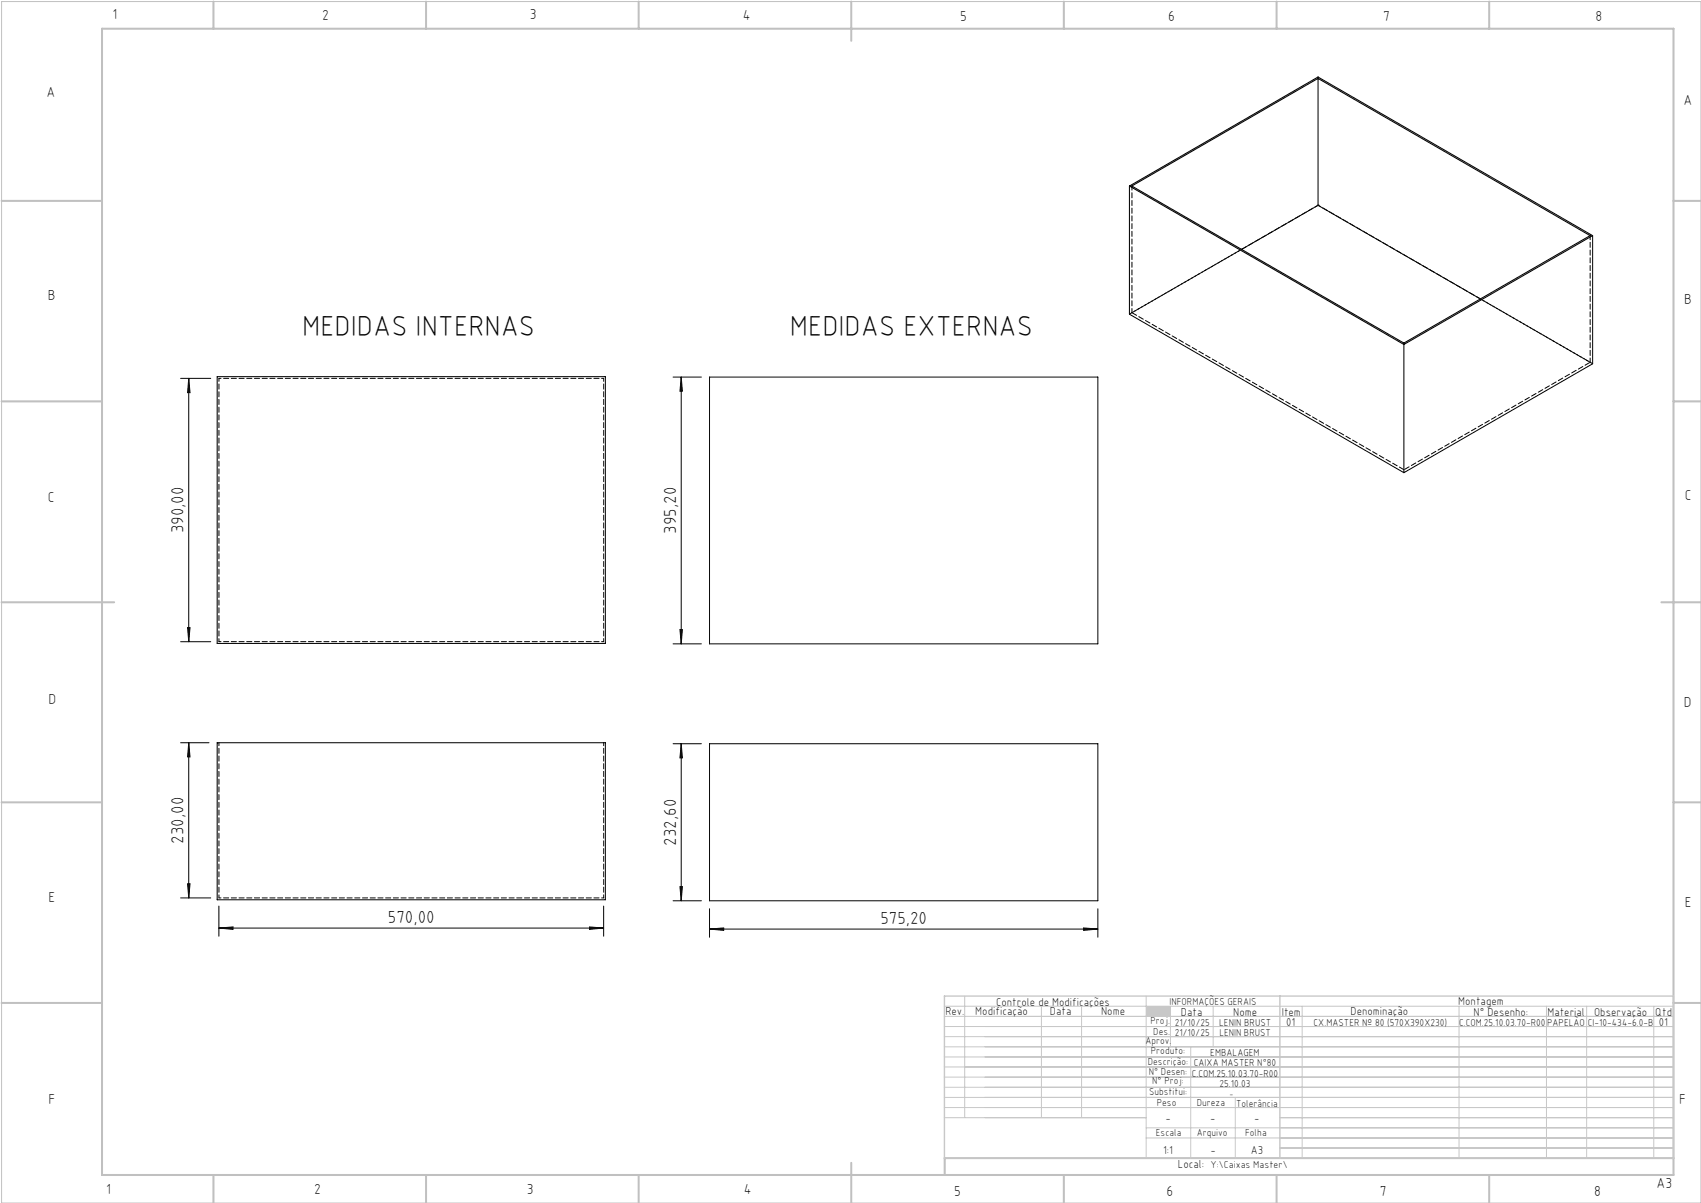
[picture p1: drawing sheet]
<svg xmlns="http://www.w3.org/2000/svg" width="420mm" height="297mm" viewBox="0 0 420 297" stroke-linecap="round" stroke-linejoin="round" font-family="sans-serif">
<path d="M.4 .4h419.6v296.6h-419.6z" fill="none" stroke="#c0c0c0" stroke-width=".25"/>
<g fill="none" stroke="#c0c0c0" stroke-width=".5">
<path d="M25.2 7.1h388v283h-388zM52.7 .4v6.7M105.2 .4v6.7M157.7 .4v6.7M210.2 .4v9.7M262.7 .4v6.7M315.2 .4v6.7M367.7 .4v6.7M.4 49.6h24.8M413.2 49.6h6.8M.4 99.1h24.8M413.2 99.1h6.8"/>
<path d="M.4 148.7h27.8M410.2 148.7h9.8M.4 198.1h24.8M413.2 198.1h6.8M.4 247.6h24.8M413.2 247.6h6.8M52.7 290.1v6.9M105.2 290.1v6.9M157.7 290.1v6.9M210.2 287.1v9.9M262.7 290.1v6.9M315.2 290.1v6.9"/>
<path d="M367.7 290.1v6.9M413.2 285.9h-179.9v4.2"/>
</g>
<g fill="none" stroke="#c3c8d2" stroke-width=".25">
<path d="M233.2 250.9h180M233.2 248.4h180M233.2 253.4h180M233.2 255.9h180M233.2 258.4h180M238.2 245.9v30M257.1 248.4v27.5M267.1 248.4v27.5M283 245.9v40M289 248.4v10M294 258.4v27.5M299.5 248.4v10"/>
<path d="M321.5 248.4v37.5M360.3 248.4v37.5M381.8 248.4v37.5M391.8 248.4v37.5M408.3 248.4v37.5M233.2 260.9h180M233.2 263.4h180M233.2 265.9h180M233.2 268.4h180M233.2 270.9h180M233.2 273.4h180M233.2 275.9h49.8"/>
<path d="M283 278.4h130.2M305 270.9v15M316 275.9h97.2M283 280.9h130.2M316 283.4h97.2"/>
</g>
<path d="M233.2 245.9h180v40h-180zM316 245.9v40" fill="none" stroke="#c3c8d2" stroke-width=".35"/>
<path d="M283 248.4h6v2.5h-6z" fill-rule="evenodd" fill="#c3c8d2"/>
<g fill="none" stroke="#000" stroke-width=".25">
<path d="M325.4 19.4v31.3M278.9 45.9v31.7l67.7 39.1M278.9 45.9l67.7 39.2M278.9 45.9l46.5-26.9 67.8 39.2M279.5 45.9l45.9-26.5 67.2 38.8-46 26.5zM325.4 50.7l40.1 23.1M325.4 50.7l-18.8 10.9M393.2 58.2l-46.6 26.9M393.2 58.2v31.6l-46.6 26.9M44.6 93.4h7.4M46.6 93.4v65M46.6 93.4l.3 3.5h-.6z"/>
<path d="M53.6 93h95.9v65.9h-95.9zM166.2 93.1h7M168.2 93.1v65.9M168.2 93.1l.3 3.5h-.6zM175.2 93.1h95.9v65.9h-95.9zM346.6 85.1v31.6M44.6 158.4h7.4M46.3 154.9h.6l-.3 3.5zM166.2 159h7M167.9 155.4h.6l-.3 3.6zM44.6 183.4h7M46.6 183.4v38.3"/>
<path d="M46.6 183.4l.3 3.5h-.6zM53.6 183.4h95.9v38.7h-95.9zM166.2 183.6h7M168.2 183.6v38.8M168.2 183.6l.3 3.5h-.6zM175.2 183.6h95.9v38.8h-95.9zM46.3 218.2h.6l-.3 3.5zM167.9 218.9h.6l-.3 3.5zM44.6 221.7h7.4M54 229.1l3.5-.3v.6zM54 223.7v7.4M54 229.1h95"/>
<path d="M145.6 228.8l3.4 .3-3.4 .3zM149 223.7v7.4M166.2 222.4h7M175.2 229.4l3.5-.3v.6zM175.2 224.4v7M175.2 229.4h95.9M267.5 229.1l3.6 .3-3.6 .3zM271.1 224.4v7"/>
</g>
<g fill="#000">
<path d="M46.3 154.9h.6l-.3 3.5zM46.6 93.4l.3 3.5h-.6zM167.9 155.4h.6l-.3 3.6zM168.2 93.1l.3 3.5h-.6z"/>
<path d="M46.6 183.4l.3 3.5h-.6zM46.3 218.2h.6l-.3 3.5zM168.2 183.6l.3 3.5h-.6zM167.9 218.9h.6l-.3 3.5z"/>
<path d="M54 229.1l3.5-.3v.6zM145.6 228.8l3.4 .3-3.4 .3zM175.2 229.4l3.5-.3v.6zM267.5 229.1l3.6 .3-3.6 .3z"/>
</g>
<path d="M149.1 93.4v65M54.1 158.4v-65M54.1 183.3v38.4M149.1 183.3v38.4" fill="none" stroke="#000" stroke-width=".25" stroke-dasharray="1.3 .6" stroke-dashoffset=".5"/>
<path d="M54.1 93.4h95M149.1 158.4h-95M54.1 221.7h95" fill="none" stroke="#000" stroke-width=".25" stroke-dasharray="1.3 .6" stroke-dashoffset=".8"/>
<path d="M325.5 19v.4M325.5 50.7h.1M279.5 77.2l67.2 38.8M346.7 84.7v.3" fill="none" stroke="#000" stroke-width=".25" stroke-dasharray="1.3 .6"/>
<path d="M279.5 45.9v31.3M392.6 58.1v31.3M306.6 61.5l-27.1 15.7M392.6 89.4l-27.1-15.6" fill="none" stroke="#000" stroke-width=".25" stroke-dasharray="1.3 .6" stroke-dashoffset=".2"/>
<path d="M346.7 116l45.9-26.6" fill="none" stroke="#000" stroke-width=".25" stroke-dasharray="1.3 .6" stroke-dashoffset="-.2"/>
<path d="M393.2 89.8l-67.7-39.1" fill="none" stroke="#000" stroke-width=".25" stroke-dasharray="1.3 .6" stroke-dashoffset=".6"/>
<path d="M325.5 50.7l-46.6 26.8" fill="none" stroke="#000" stroke-width=".25" stroke-dasharray="1.3 .6" stroke-dashoffset=".4"/>
<g font-size="7.1">
<text x="74.6" y="82.9">MEDIDAS INTERNAS</text>
<text x="195" y="82.9">MEDIDAS EXTERNAS</text>
</g>
<g font-size="4.3">
<text x="45.3" y="131.7" transform="rotate(-90 45.3 131.7)">390,00</text>
<text x="166.9" y="131.8" transform="rotate(-90 166.9 131.8)">395,20</text>
<text x="45.3" y="208.3" transform="rotate(-90 45.3 208.3)">230,00</text>
<text x="166.9" y="208.8" transform="rotate(-90 166.9 208.8)">232,60</text>
<text x="95.8" y="227.8">570,00</text>
<text x="217.4" y="228.1">575,20</text>
</g>
<g font-size="3.6">
<text x="27.8" y="4.8">1</text>
<text x="79.5" y="4.9">2</text>
<text x="130.8" y="4.8">3</text>
<text x="183.4" y="4.9">4</text>
<text x="237.1" y="5.1">5</text>
<text x="288.4" y="5.2">6</text>
<text x="341.5" y="5.1">7</text>
<text x="394" y="5.2">8</text>
<text x="11.5" y="24">A</text>
<text x="415.7" y="25.8">A</text>
<text x="11.8" y="74.1">B</text>
<text x="415.8" y="75.1">B</text>
<text x="11.8" y="124">C</text>
<text x="416" y="123.5">C</text>
<text x="12" y="173.7">D</text>
<text x="415.8" y="174.7">D</text>
<text x="12" y="222.6">E</text>
<text x="416" y="223.9">E</text>
<text x="12" y="272.6">F</text>
<text x="414.6" y="272.6">F</text>
<text x="409" y="293.3">A3</text>
<text x="26.2" y="294.8">1</text>
<text x="77.6" y="294.8">2</text>
<text x="130.1" y="294.8">3</text>
<text x="183.7" y="294.7">4</text>
<text x="235.6" y="295.2">5</text>
<text x="288" y="295.2">6</text>
<text x="340.7" y="295.2">7</text>
<text x="393.6" y="295.2">8</text>
</g>
<g font-size="2.9">
<text x="240.8" y="250.6">Modificação</text>
<text x="259.2" y="250.6">Data</text>
<text x="271.9" y="250.6">Nome</text>
<text x="290.9" y="288.4">Local:</text>
</g>
<g font-size="2.8">
<text x="233.4" y="250.6">Rev.</text>
<text x="246" y="248.4">Controle de Modificações</text>
<text x="291.6" y="250.8">Data</text>
<text x="304.5" y="250.8">Nome</text>
<text x="316.5" y="250.9">Item</text>
<text x="333.5" y="250.5">Denominação</text>
<text x="360.1" y="248.2">Montagem</text>
<text x="363.9" y="250.8">N° Desenho:</text>
<text x="382.1" y="250.8">Material</text>
<text x="393.6" y="250.8">Observação</text>
<text x="408.7" y="250.9">Qtd</text>
<text x="317.6" y="253.3">01</text>
<text x="409.6" y="253.3">01</text>
<text x="287.7" y="276.9">-</text>
<text x="298.8" y="276.9">-</text>
<text x="309.7" y="276.9">-</text>
<text x="287.2" y="284.8">1:1</text>
<text x="298.9" y="284.8">-</text>
<text x="308.8" y="284.8">A3</text>
</g>
<g font-size="2.5">
<text x="288.7" y="248.2">INFORMAÇÕES GERAIS</text>
<text x="282.8" y="257.8">Aprov.</text>
<text x="284.1" y="252.9">Proj.</text>
<text x="284.8" y="255.4">Des.</text>
<text x="290.1" y="255.8">21/10/25</text>
<text x="290.1" y="253.3">21/10/25</text>
<text x="301" y="253.3">LENIN BRUST</text>
<text x="301.1" y="255.8">LENIN BRUST</text>
<text x="324.3" y="253.3">CX.MASTER Nº 80 (570X390X230)</text>
<text x="360.3" y="253.3">C.COM.25.10.03.70-R00</text>
<text x="382" y="253.3">PAPELÃO</text>
<text x="392" y="253.3">CI-10-434-6.0-B</text>
<text x="283.4" y="262.9">Descrição:</text>
<text x="284.2" y="260.3">Produto:</text>
<text x="294.7" y="263.3">CAIXA MASTER N°80</text>
<text x="298.8" y="260.7">EMBALAGEM</text>
<text x="283.7" y="265.4">N° Desen:</text>
<text x="284.5" y="267.7">N° Proj:</text>
<text x="294.3" y="265.9">C.COM.25.10.03.70-R00</text>
<text x="301.1" y="268.3">25.10.03</text>
<text x="283.7" y="270.4">Substitui:</text>
<text x="285.6" y="273">Peso</text>
<text x="295.5" y="273">Dureza</text>
<text x="305.2" y="273.3">Tolerância</text>
<text x="285.4" y="280.4">Escala</text>
<text x="295.5" y="280.4">Arquivo</text>
<text x="307.5" y="280.4">Folha</text>
<text x="298.9" y="288.4">Y:\Caixas Master\</text>
</g>
<text font-size="2.1" x="303.5" y="270.9">-</text>
</svg>
